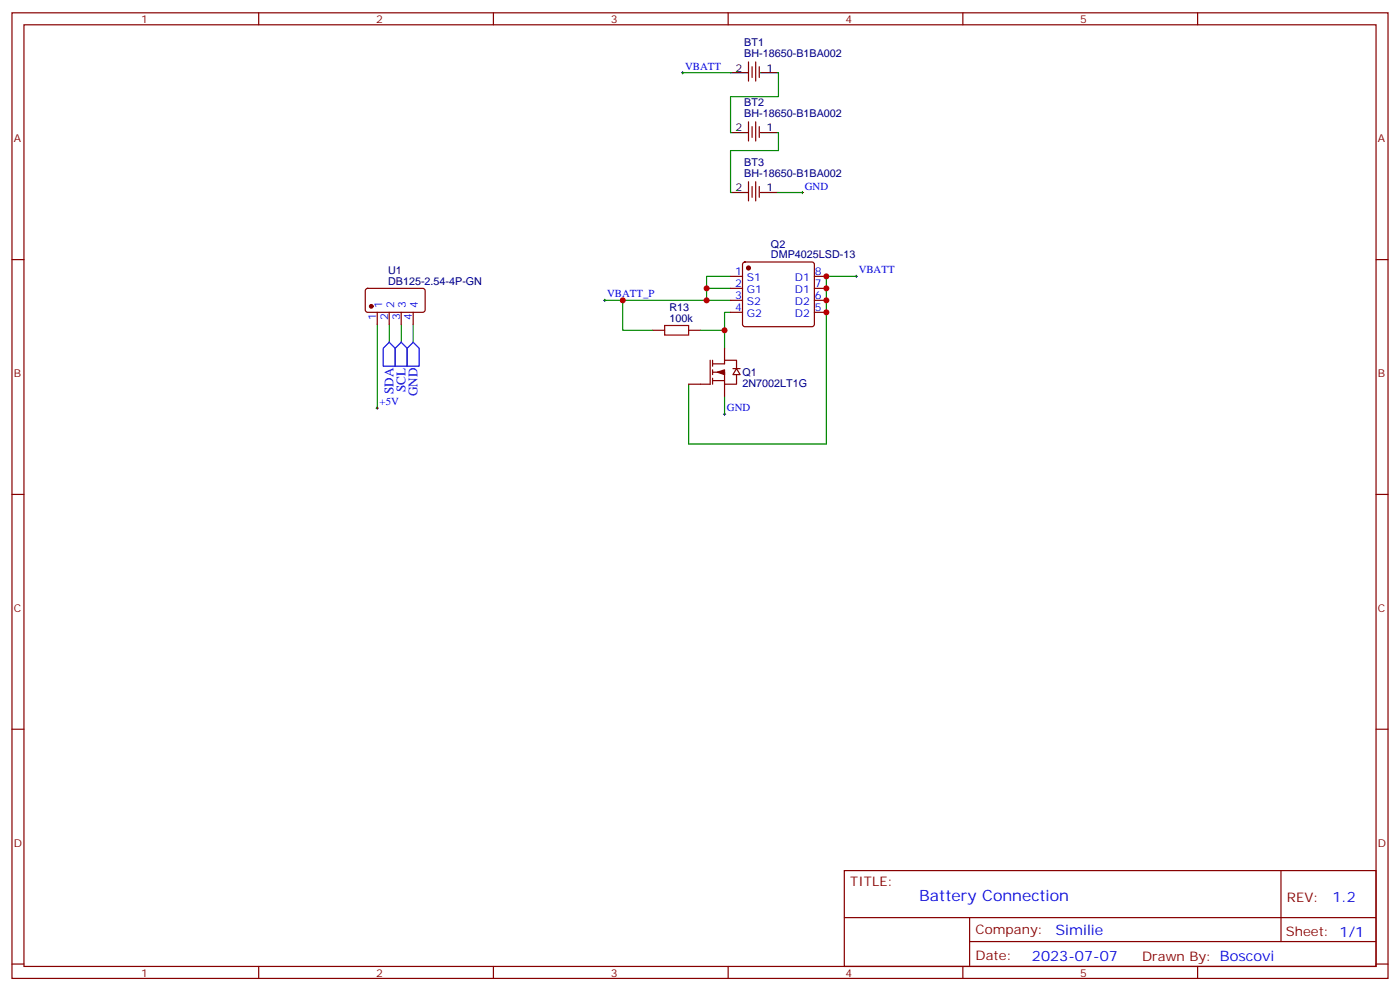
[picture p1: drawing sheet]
<svg xmlns="http://www.w3.org/2000/svg" width="412mm" height="292mm" viewBox="0 0 412 292" stroke-linecap="round" stroke-linejoin="round" font-family="sans-serif">
<g fill="none" stroke="#870000" stroke-width=".35">
<path d="M3.5 3.8h405.4v284.3h-405.4zM7.1 7.3h398.2v277.3h-398.2zM76.2 3.8v3.5M145.3 3.8v3.5M214.5 3.8v3.5M283.6 3.8v3.5M352.8 3.8v3.5M3.5 76.4h3.6M219 77.4l.4-.2h19.8l.5 .2 .2 .5v17.6l-.2 .5-.5 .2h-19.8l-.5-.2-.2-.5v-17.6zM405.3 76.4h3.6M192.3 97.3h3.5M202.8 97.3h3.6"/>
<path d="M215.2 81.4h3.5M215.2 84.9h3.5M215.2 88.4h3.5M215.2 92h3.5M239.9 81.4h3.5M239.9 84.9h3.5M239.9 88.4h3.5M239.9 92h3.5M3.5 145.6h3.6M405.3 145.6h3.6M3.5 214.7h3.6M405.3 214.7h3.6"/>
<path d="M248.7 256.4h156.6v28.2h-156.6zM377.3 256.4v20.9M248.7 270.2h156.5M285.6 277.3h119.6M285.6 270.2v14.1M3.5 283.9h3.6M76.2 284.6v3.5M145.3 284.6v3.5M214.5 284.6v3.5M283.6 284.6v3.5M352.8 284.6v3.5M405.3 283.9h3.6"/>
</g>
<path d="M111.1 95.5v24.7M114.7 95.5v5.3M118.2 95.5v5.3M121.7 95.5v5.3M178.2 88.4h37M183.4 88.4v8.9h8.9M206.4 97.3h7M208.1 84.9h7.1M215.2 92h-1.8v10.6M215.2 81.4h-7.1v7M252.2 81.4h-8.8v49.4h-40.6v-17.7M213.4 116.7v5.3" fill="none" stroke="#008700" stroke-width=".35"/>
<path d="M177.8 88.4h.7M178.2 88.1v.7M251.9 81.4h.7M252.2 81v.7M111.1 119.8v.7M110.8 120.2h.7M213.1 122h.7M213.4 121.6v.7" fill="none" stroke="#000" stroke-width=".29"/>
<path d="M114.7 100.8l1.7 1.8v5.2h-3.5v-5.2zM118.2 100.8l1.7 1.8v5.2h-3.5v-5.2zM121.7 100.8l1.8 1.8v5.2h-3.6v-5.2z" fill="none" stroke="#00f" stroke-width=".35"/>
<path d="M195.8 95.8h7v2.9h-7z" fill="none" stroke="#a10000" stroke-width=".35"/>
<circle cx="220.5" cy="78.9" r=".53" fill="#870000" stroke="#870000" stroke-width=".35"/>
<path d="M211.3 109.6l2.1-.7v1.4z" fill="#000" stroke="#870000" stroke-width=".35"/>
<path d="M217 108.5l1 1.8h-2.1z" fill="#fff" stroke="#870000" stroke-width=".35"/>
<g fill="none" stroke="#870000" stroke-width=".35">
<path d="M220.5 18.2v5.7M221.5 19.6v3.2M222.6 18.2v5.7M223.7 19.6v3.2M220.5 35.9v5.6M221.5 37.3v3.2M222.6 35.9v5.6M223.7 37.3v3.2M220.5 53.5v5.7M221.5 54.9v3.2M222.6 53.5v5.7M223.7 54.9v3.2"/>
<path d="M107.8 85.1l.5-.2 16.5 .1 .4 .6v5.9l-.7 .5-16.5-.1-.4-.6v-5.7zM111.1 92v3.5M114.7 92v3.5M118.2 92v3.5M121.7 92v3.5M209.2 106.1v7h-6.4M209.9 107.1h3.5v-1h3.6v2.4M209.9 109.6h3.5v3.5M209.9 112.1h3.5M209.9 106.1v1.7M209.9 108.9v1.4M209.9 111.4v1.7"/>
<path d="M213.4 102.6v3.5M213.4 113.1v3.6M215.9 108.5h2.1M217 110.3v2.8h-3.6"/>
</g>
<path d="M215.2 21.4h5.3M215.2 39.1h5.3M224 21.4h5.3M224 39.1h5.3M215.2 56.7h5.3M224 56.7h5.3" fill="none" stroke="#000" stroke-width=".35"/>
<path d="M201.1 21.4h14.1M229.3 21.4v7.1h-14.1v10.6M229.3 39.1v5.2h-14.1v12.4M229.3 56.7h7.1" fill="none" stroke="#008700" stroke-width=".35"/>
<path d="M200.7 21.4h.7M201.1 21.1v.7M236 56.7h.7M236.4 56.3v.7" fill="none" stroke="#000" stroke-width=".29"/>
<circle cx="109.4" cy="90.2" r=".53" fill="#870000" stroke="#870000" stroke-width=".35"/>
<g fill="#c00">
<circle cx="208.1" cy="88.4" r=".88"/>
<circle cx="208.1" cy="84.9" r=".88"/>
<circle cx="183.4" cy="88.4" r=".88"/>
<circle cx="213.4" cy="97.3" r=".88"/>
<circle cx="243.4" cy="92" r=".88"/>
<circle cx="243.4" cy="88.4" r=".88"/>
<circle cx="243.4" cy="84.9" r=".88"/>
<circle cx="243.4" cy="81.4" r=".88"/>
</g>
<text font-size="4.6" fill="#00f" x="270.8" y="265.4">Battery Connection</text>
<g font-size="4.2" fill="#00f">
<text x="392.5" y="265.6">1.2</text>
<text x="310.9" y="275.2">Similie</text>
<text x="304" y="283">2023-07-07</text>
</g>
<g font-size="3.9" fill="#00f">
<text x="115.9" y="116.1" transform="rotate(-90 115.9 116.1)">SDA</text>
<text x="119.5" y="115.5" transform="rotate(-90 119.5 115.5)">SCL</text>
<text x="123" y="116.7" transform="rotate(-90 123 116.7)">GND</text>
</g>
<g font-size="3.9" fill="#800">
<text x="250.5" y="260.9">TITLE:</text>
<text x="379.1" y="265.6">REV:</text>
<text x="287.4" y="275.1">Company:</text>
<text x="378.7" y="275.8">Sheet: 1/1</text>
<text x="287.4" y="282.8">Date:</text>
<text x="336.4" y="282.9">Drawn By: Boscovi</text>
</g>
<g font-size="3.2" fill="#800">
<text x="41.6" y="6.8">1</text>
<text x="110.8" y="6.8">2</text>
<text x="179.9" y="6.8">3</text>
<text x="249.1" y="6.8">4</text>
<text x="318.2" y="6.8">5</text>
<text x="4.1" y="41.9">A</text>
<text x="405.9" y="41.9">A</text>
<text x="4.1" y="111">B</text>
<text x="405.9" y="111">B</text>
<text x="4.1" y="180.2">C</text>
<text x="405.9" y="180.2">C</text>
<text x="4.1" y="249.3">D</text>
<text x="405.9" y="249.3">D</text>
<text x="41.6" y="287.6">1</text>
<text x="110.8" y="287.6">2</text>
<text x="179.9" y="287.6">3</text>
<text x="249.1" y="287.6">4</text>
<text x="318.2" y="287.6">5</text>
</g>
<g font-size="3.2" fill="#000080">
<text x="219.2" y="16.8">BH-18650-B1BA002</text>
<text x="219.2" y="13.6">BT1</text>
<text x="219.2" y="34.4">BH-18650-B1BA002</text>
<text x="219.2" y="31.2">BT2</text>
<text x="219.2" y="52">BH-18650-B1BA002</text>
<text x="219.2" y="48.9">BT3</text>
<text x="227.1" y="76.1">DMP4025LSD-13</text>
<text x="227.1" y="72.9">Q2</text>
<text x="114.3" y="83.9">DB125-2.54-4P-GN</text>
<text x="114.3" y="80.7">U1</text>
<text x="197.2" y="94.8">100k</text>
<text x="197.2" y="91.6">R13</text>
<text x="218.7" y="113.9">2N7002LT1G</text>
<text x="218.7" y="110.8">Q1</text>
</g>
<g font-size="3.2" fill="#00f">
<text x="201.8" y="20.5">VBATT</text>
<text x="237.1" y="55.8">GND</text>
<text x="216.5" y="81">1</text>
<text x="220" y="82.8">S1</text>
<text x="234.1" y="82.8">D1</text>
<text x="240.1" y="81">8</text>
<text x="252.9" y="80.5">VBATT</text>
<text x="178.9" y="87.6">VBATT_P</text>
<text x="216.5" y="84.6">2</text>
<text x="216.5" y="88.1">3</text>
<text x="220" y="86.3">G1</text>
<text x="220" y="89.9">S2</text>
<text x="234.1" y="89.9">D2</text>
<text x="234.1" y="86.3">D1</text>
<text x="240.1" y="88.1">6</text>
<text x="240.1" y="84.6">7</text>
<text x="110.8" y="94.2" transform="rotate(-90 110.8 94.2)">1</text>
<text x="112.5" y="90.7" transform="rotate(-90 112.5 90.7)">1</text>
<text x="114.3" y="94.2" transform="rotate(-90 114.3 94.2)">2</text>
<text x="116.1" y="90.7" transform="rotate(-90 116.1 90.7)">2</text>
<text x="117.8" y="94.2" transform="rotate(-90 117.8 94.2)">3</text>
<text x="119.6" y="90.7" transform="rotate(-90 119.6 90.7)">3</text>
<text x="121.4" y="94.2" transform="rotate(-90 121.4 94.2)">4</text>
<text x="123.1" y="90.7" transform="rotate(-90 123.1 90.7)">4</text>
<text x="216.5" y="91.6">4</text>
<text x="220" y="93.4">G2</text>
<text x="234.1" y="93.4">D2</text>
<text x="240.1" y="91.6">5</text>
<text x="111.8" y="119.3">+5V</text>
<text x="214.1" y="121.1">GND</text>
</g>
<g font-size="3.2">
<text x="216.7" y="21.1">2</text>
<text x="225.8" y="21.1">1</text>
<text x="216.7" y="38.7">2</text>
<text x="225.8" y="38.7">1</text>
<text x="216.7" y="56.3">2</text>
<text x="225.8" y="56.3">1</text>
</g>
</svg>
